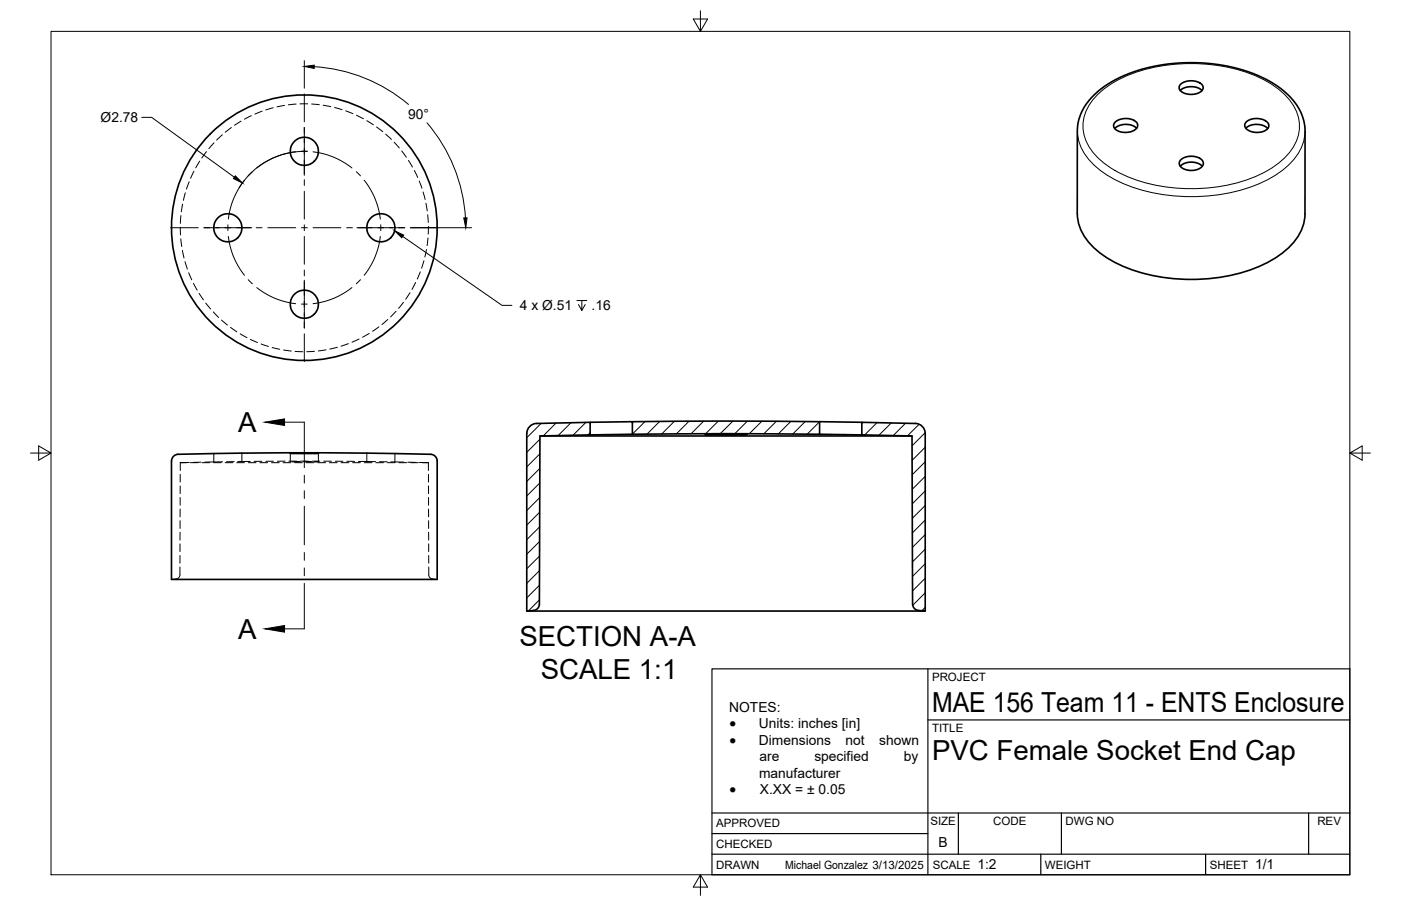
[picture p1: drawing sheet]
<svg xmlns="http://www.w3.org/2000/svg" width="432mm" height="279mm" viewBox="0 0 432 279" stroke-linecap="round" stroke-linejoin="round" font-family="sans-serif">
<!-- layer: Visible -->
<g fill="none" stroke="#000" stroke-width=".51">
<path d="M343.7 37.7a5.1 5.1 0 0 1 6.8 .3 1.99 1.99 0 0 1-1.8 2.6 4.7 4.7 0 0 1-5.4-1.4v-.9zM350.3 39.6a5.2 5.2 0 0 0-6.7 0M363.8 27.9a5.3 5.3 0 0 1 6.7 0M363.8 26a5.1 5.1 0 0 1 6.9 .4 1.92 1.92 0 0 1-1.8 2.5 4.4 4.4 0 0 1-5.5-1.7zM384 39.6a5.2 5.2 0 0 1 6.7 0M384.1 37.6a5.1 5.1 0 0 1 6.8 .5 1.94 1.94 0 0 1-1.8 2.5 4.4 4.4 0 0 1-5.5-1.7zM363.8 51.3a5 5 0 0 1 6.7 0M363.9 49.3a5 5 0 0 1 6.8 .4 1.95 1.95 0 0 1-1.8 2.6 4.6 4.6 0 0 1-5.4-1.5v-.8zM332 65.8v-25.5a16.3 16.3 0 0 1 7.3-12.8 47.2 47.2 0 0 1 29.6-8.2 45.8 45.8 0 0 1 26.1 8.2 16.3 16.3 0 0 1 7.2 12.9v25.5M332 65.8a15.8 15.8 0 0 0 7.7 12.7 48.7 48.7 0 0 0 30.1 7.6 44.6 44.6 0 0 0 26.2-8.7 15.2 15.2 0 0 0 6.2-11.5M89.5 139.8h8.6zM165.4 130.6l16.5-.4v3.9l-15.5 .4-.2 51.8-.5 1.3-1.2 .6"/>
<path d="M165.4 130.6a3.1 3.1 0 0 0-3 3.1l-.1 54.7 2.2-.1M166.4 134.5h114.7M194.9 130v3.9l28.9-.2 28.8 .2v-3.9l-28.8-.1-41.9 .3M194.9 133.9l-13 .2M217.3 134h13zM252.6 133.9l13 .2M252.6 130l13 .2M53.5 140.7l1.4-.6 18.7-.4 26.6-.1 32.5 .5a2.06 2.06 0 0 1 2 2.1v36.5h-81.8v-36.5zM162.3 188.4h122.9M281.3 186.3l-.2-51.8-15.5-.4v-3.9l16.5 .4a3.1 3.1 0 0 1 3.1 3.1v54.7l-2.2-.1M281.3 186.3l.5 1.3 1.3 .6"/>
<circle cx="93.8" cy="46.7" r="4.3"/>
<circle cx="70.2" cy="70.2" r="4.3"/>
<circle cx="93.8" cy="70.2" r="41"/>
<circle cx="117.4" cy="70.2" r="4.3"/>
<circle cx="93.8" cy="93.8" r="4.3"/>
</g>
<!-- layer: Hidden -->
<g fill="none" stroke="#000" stroke-width=".31">
<path d="M71.3 39.3l-1.9 1.5M74.3 37.4l-2 1.2M77.5 35.7l-2.2 1.1M80.8 34.3l-2.3 .9M84.2 33.2l-2.3 .7M87.7 32.5l-2.3 .5M91.3 32.1l-2.4 .2M92.5 32h2.3M96 32.1l2.4 .2M99.6 32.4l2.4 .5M103.1 33.1l2.3 .7M106.6 34.2l2.2 .9"/>
<path d="M109.9 35.5l2.1 1.1M113.1 37.2l2 1.3M116.1 39.2l1.9 1.4M57.1 59.5l-.6 2.3M58.3 56.1l-.8 2.2M59.8 52.8l-1.1 2.2M61.6 49.7l-1.3 2.1M63.6 46.8l-1.4 1.9M66 44l-1.6 1.8M68.5 41.6l-1.7 1.6M118.9 41.4l1.7 1.6M121.5 43.9l1.6 1.7"/>
<path d="M123.8 46.5l1.4 2M125.9 49.5l1.2 2M127.7 52.6l1 2.1M129.2 55.8l.8 2.3M130.4 59.2l.6 2.3M55.6 70.1v2.4M55.7 73.7l.3 2.3M55.8 66.5l-.2 2.4M56.2 77.2l.5 2.3M56.3 62.9l-.4 2.4M131.3 62.7l.4 2.3M131.4 76.9l-.5 2.4"/>
<path d="M131.8 66.2l.2 2.4M131.9 73.4l-.3 2.4M132 69.8v2.4M57 80.7l.7 2.3M58.2 84.1l.9 2.2M59.6 87.4l1.1 2.1M61.4 90.5l1.3 2M63.4 93.5l1.5 1.8M65.7 96.2l1.7 1.7M68.3 98.7l1.8 1.5M119.5 98.5l-1.8 1.6M122.1 96l-1.7 1.7"/>
<path d="M124.4 93.2l-1.5 1.9M126.4 90.3l-1.3 2M128.1 87.1l-1.1 2.1M129.5 83.8l-.9 2.2M130.7 80.4l-.8 2.3M71.1 101l1.9 1.3M74 103l2.1 1.1M77.2 104.7l2.2 .9M80.5 106.1l2.2 .7M83.9 107.2l2.3 .5M87.4 107.9l2.4 .4M91 108.4l2.3 .1"/>
<path d="M96.9 108.4l-2.4 .1M100.5 107.9l-2.4 .3M104 107.1l-2.4 .6M107.4 106l-2.3 .8M110.7 104.6l-2.2 .9M113.8 102.8l-2.1 1.2M116.8 100.8l-2 1.4M65.9 139.9v2.6M74.5 139.7v2.6M89.5 139.8v2.6M98.1 139.8v2.6M113.1 139.7v2.6"/>
<path d="M121.7 139.9v2.6M55.5 153.4v2.4M55.5 157v2.4M55.5 146.3v2.4M55.5 149.9v2.3M55.6 142.7h1.9M55.6 142.7v2.4M58.3 142.6l-2.7 .1M58.7 142.7h2.3M61.9 142.5l-2.4 .1M62.2 142.7h2.4M65.8 142.7h2.4"/>
<path d="M65.9 142.5h-2.8M68.6 142.4l-2.7 .1M69.4 142.7h2.4M72.2 142.4h-2.4M73 142.7h2.3M74.5 142.3h-1.2M76.5 142.7h2.4M77.1 142.3h-2.6M80.1 142.7h2.4M80.7 142.3h-2.4M83.7 142.7h2.4M84.3 142.2l-2.4 .1"/>
<path d="M87.2 142.7h2.4M87.8 142.2h-2.3M89 142.2h2.4M90.1 142.4l2.4 .1M90.8 142.7h2.4M92.4 142.3l-2.4 .1M92.6 142.2h2.4M93.5 142.3h2.4M93.7 142.5h2.4M94.4 142.7h2.4M96.2 142.2h2.4M97.1 142.3l1 .1h-1.2"/>
<path d="M98 142.7h2.4M99.8 142.2h2.3M101.5 142.7h2.4M103.3 142.2l2.4 .1M105.1 142.7h2.4M106.9 142.3h2.4M108.7 142.7h2.4M110.5 142.3h2.6M112.3 142.7h2.3M113.1 142.3l2.7 .1M115.8 142.7h2.4M117 142.4h2.3"/>
<path d="M119.4 142.7h2.4M120.4 142.4l1.3 .1M121.7 142.5h2.8M123 142.7h2.4M125.7 142.5l2.4 .1M126.6 142.7h2.3M129.3 142.6l2.7 .1M130.1 142.7h1.9M132 142.7v2.4M132.1 146.3v2.4M132.1 149.9v2.3M132.1 153.4v2.4"/>
<path d="M132.1 157v2.4M55.5 174.9v2.4a1.31 1.31 0 0 1-1.2 1.3l-1.4 .1M55.5 167.7v2.4M55.5 171.3v2.4M55.5 160.6v2.4M55.5 164.1v2.4M132.1 160.6v2.4M132.1 164.1v2.4M132.1 171.3v2.4M132.1 167.7v2.4M132.1 174.9v2.4a1.31 1.31 0 0 0 1.2 1.3l1.4 .1"/>
</g>
<!-- layer: Visible Narrow -->
<path d="M338.5 28.9a40.1 40.1 0 0 1 24-9.1 48.7 48.7 0 0 1 30.1 6.6 15.9 15.9 0 0 1 7.9 12.5 14.6 14.6 0 0 1-6.2 11.2 44.1 44.1 0 0 1-27.1 8.1 46.5 46.5 0 0 1-25.5-6.8 15.9 15.9 0 0 1-7.9-12.5 13.6 13.6 0 0 1 4.7-10zM332.1 40.3a15.8 15.8 0 0 0 7.7 12.7 48.7 48.7 0 0 0 30.1 7.6 44.6 44.6 0 0 0 26.1-8.7 15.2 15.2 0 0 0 6.2-11.5" fill="none" stroke="#000" stroke-width=".31"/>
<!-- layer: Border -->
<path d="M15.7 9.7h400.3v260.1h-400.3zM215.9 3.3v6.4l-2.2-3.8h4.4l-2.2 3.8M9.4 139.7h6.3l-3.8-2.2v4.4l3.8-2.2M416 139.7l3.8 2.2v-4.4l-3.8 2.2h6.4M215.9 269.8l2.2 3.8h-4.4l2.2-3.8v6.3" fill="none" stroke="#000" stroke-width=".31"/>
<!-- layer: Titleblock -->
<path d="M219.4 206.3h196.6v63.5h-196.6zM286 206.3v63.5M286 222h130M219.4 257.1h66.6M219.4 250.7h196.6M295.4 250.7v12.7M327.1 250.7v12.7M403.3 250.7v12.7M219.4 263.4h196.6M320.8 263.4v6.4M371.6 263.4v6.4" fill="none" stroke="#000" stroke-width=".36"/>
<!-- layer: Hatching -->
<g fill="none" stroke="#000" stroke-width=".31">
<path d="M166.4 140l-4.1 4M166.4 135.4l-4.1 4.1M166.8 130.6l-4.5 4.4M171.4 130.5l-4 3.9M176 130.4l-4 3.9M180.6 130.3l-4 3.9M181.9 133.4l-.7 .7M198.8 130l-3.9 3.9M203.3 130l-3.9 3.9M207.9 129.9l-4 3.9M212.4 129.9l-3.9 3.9M216.9 129.9l-3.9 3.9"/>
<path d="M221.4 129.9l-3.9 3.9M225.9 129.9l-3.9 3.9M230.3 129.9l-3.8 3.9M234.8 129.9l-3.9 3.9M239.3 129.9l-3.9 3.9M243.7 130l-3.8 3.8M248.2 130l-3.9 3.8M252.6 130.1l-3.8 3.8M265.9 130.3l-.3 .2M270.3 130.3l-3.8 3.8M274.7 130.4l-3.8 3.8M279.1 130.5l-3.8 3.8"/>
<path d="M283.3 130.9l-3.6 3.5M285.1 133.5l-4 4M285.1 137.9l-4 4.1M166.3 158l-4 3.9M166.3 153.5l-4 4M166.4 144.5l-4.1 4M166.4 148.9l-4.1 4.1M285.1 142.4l-4 4.1M285.1 146.9l-4 4M285.1 151.4l-3.9 4M285.1 155.9l-3.9 4M166.3 176l-4 3.9"/>
<path d="M166.3 171.5l-4 3.9M166.3 167l-4 3.9M166.3 162.5l-4 3.9M285.1 160.4l-3.9 4M285.1 164.9l-3.9 3.9M285.1 169.4l-3.9 3.9M285.1 173.9l-3.9 3.9M285.1 178.4l-3.9 3.8M166.2 185l-3.3 3.4M166.3 180.5l-4 3.9M285.1 182.8l-3.8 3.9M285.1 187.3l-1 1"/>
</g>
<!-- layer: Section Lines -->
<path d="M87.7 130.2h6.1v14M93.8 146.6v2.4M93.8 151.3v2.4M93.8 156.1v11.9M93.8 170.4v2.4M93.8 175.2v2.3M93.8 179.9v14h-6.1" fill="none" stroke="#000" stroke-width=".31"/>
<path d="M81.6 130.2l6.1-1v2zM81.6 193.9l6.1-1v2z" fill="#000" stroke="#000" stroke-width=".31"/>
<!-- layer: Hole Notes -->
<path d="M124.1 72.9l30.6 21.3h3.1M177.8 92.7h3M179.3 92.7v3l-1-1.8M180.4 93.9l-1.1 1.8" fill="none" stroke="#000" stroke-width=".31"/>
<path d="M121.6 71.2l2.8 1.3-.6 .8z" fill="#000" stroke="#000" stroke-width=".31"/>
<!-- layer: Smart Centers -->
<g fill="none" stroke="#000" stroke-width=".31">
<path d="M93.8 29v8.5M93.8 39.3v14.8M75.4 55.6a23.3 23.3 0 0 0-5 12M77.8 53l-1.3 1.2M91.1 46.8a23.3 23.3 0 0 0-12 5M92.9 46.7h1.8M93.8 55.4v1.8M93.8 59v8.6M96.5 46.8a23.3 23.3 0 0 1 12 5M109.8 53l1.3 1.2M112.2 55.6a23.3 23.3 0 0 1 5 12M52.5 70.2h8.6"/>
<path d="M62.8 70.2h14.8M70.2 69.3v1.8M70.4 72.9a23.3 23.3 0 0 0 5 12M79 70.2h1.8M82.5 70.2h8.6M92.9 70.2h1.8M93.8 69.3v1.8M93.8 72.9v8.6M96.5 70.2h8.6M106.8 70.2h1.8M110 70.2h14.8M117.2 72.9a23.3 23.3 0 0 1-5 12"/>
<path d="M117.4 69.3v1.8M126.5 70.2h8.6M76.5 86.3l1.3 1.2M79.1 88.7a23.3 23.3 0 0 0 12 5M92.9 93.8h1.8M93.8 83.3v1.8M93.8 86.4v14.8M108.5 88.7a23.3 23.3 0 0 1-12 5M111.1 86.3l-1.3 1.2M93.8 102.9v8.6"/>
</g>
<!-- layer: FD_Dimensions -->
<path d="M93.8 18.7v8.5M43.7 36.2h3l25.5 18.5M96.8 20.6a49.8 49.8 0 0 1 29.1 11.6M131.6 37.9a49.8 49.8 0 0 1 11.9 29.3M94.7 46.7a23.6 23.6 0 0 0-21 11.2M126.5 70.2h18.8" fill="none" stroke="#000" stroke-width=".31"/>
<path d="M93.8 20.5l3.1-.4-.1 1zM72.5 54.2l2.2 2.2-2.8-1.3zM142.9 67.2h1.1l-.4 3z" fill="#000" stroke="#000" stroke-width=".31"/>
<g font-size="8.5">
<text x="73.4" y="133.2">A</text>
<text x="73.4" y="197">A</text>
<text x="160.1" y="199.2">SECTION A-A</text>
<text x="166.6" y="209.5">SCALE 1:1</text>
<text x="287.3" y="219.5">MAE 156 Team 11 - ENTS Enclosure</text>
<text x="287.3" y="234.5">PVC Female Socket End Cap</text>
</g>
<g font-size="4.5">
<text x="224.9" y="224.6">·</text>
<text x="224.9" y="229.6">·</text>
<text x="224.9" y="245">·</text>
</g>
<g font-size="4.3">
<text x="31" y="37.7">Ø2.78</text>
<text x="125.8" y="36.6">90°</text>
<text x="160.2" y="95.7">4 x Ø.51</text>
<text x="182.3" y="95.7">.16</text>
<text x="224.8" y="219.5">NOTES:</text>
<text x="233.9" y="224.6">Units: inches [in]</text>
<text x="233.9" y="229.6">Dimensions</text>
<text x="260.6" y="229.6">not</text>
<text x="271" y="229.6">shown</text>
<text x="234" y="239.9">manufacturer</text>
<text x="234.1" y="234.8">are</text>
<text x="251" y="234.8">specified</text>
<text x="278.6" y="234.8">by</text>
<text x="234.2" y="245">X.XX = ± 0.05</text>
<text x="289.3" y="261.2">B</text>
<text x="301.2" y="268.1">1:2</text>
<text x="386.8" y="268.1">1/1</text>
</g>
<g font-size="3.5">
<text x="287.3" y="210.1">PROJECT</text>
<text x="287.3" y="225.8">TITLE</text>
<text x="220.7" y="255.2">APPROVED</text>
<text x="286.7" y="254.5">SIZE</text>
<text x="306.1" y="254.5">CODE</text>
<text x="328.4" y="254.5">DWG NO</text>
<text x="406" y="254.5">REV</text>
<text x="220.7" y="261.5">CHECKED</text>
<text x="220.7" y="267.9">DRAWN</text>
<text x="242" y="267.9">Michael Gonzalez 3/13/2025</text>
<text x="287.5" y="267.9">SCALE</text>
<text x="322.1" y="267.9">WEIGHT</text>
<text x="372.9" y="267.9">SHEET</text>
</g>
</svg>
